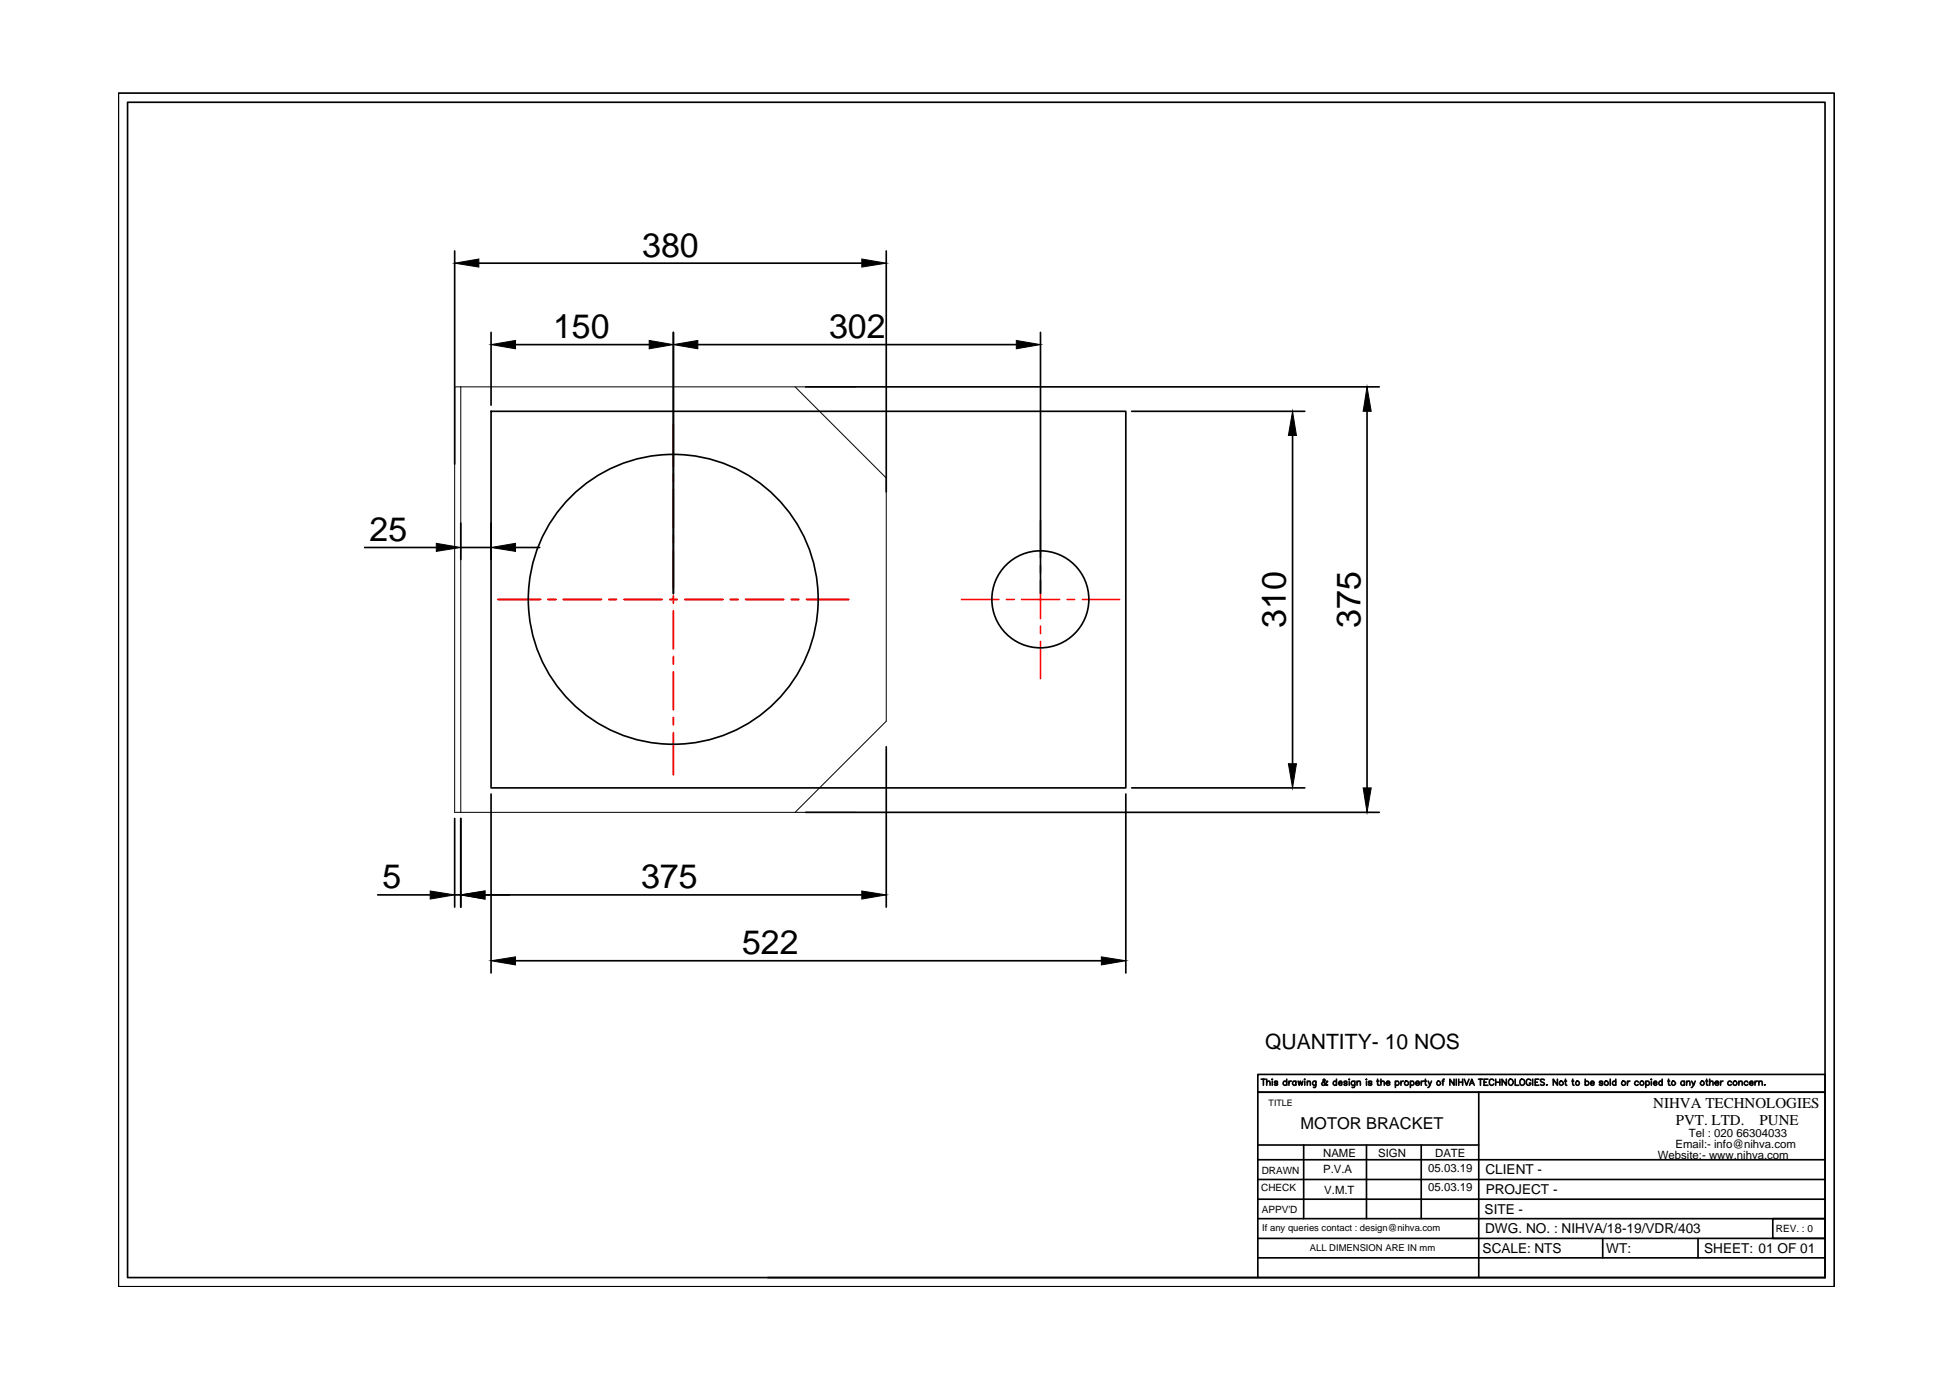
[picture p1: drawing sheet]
<svg xmlns="http://www.w3.org/2000/svg" width="297mm" height="210mm" viewBox="0 0 297 210" stroke-linecap="round" stroke-linejoin="round" font-family="sans-serif">
<!-- layer: 0 -->
<g fill="none" stroke="#000" stroke-width=".25">
<path d="M18 14.2h261.4v181.8h-261.4zM19.4 15.6h258.6v179h-258.6zM69.3 38.2v32.5M135 38.2v36.7M72.9 40.1h58.4M74.8 50.6v11.1M78.5 52.5h20.4M102.6 50.6v39.8M106.3 52.5h48.5M122.7 58.9h87.4M158.5 50.6v39.8M70.2 79.7v5.5"/>
<path d="M74.8 62.7h96.7v57.3h-96.7zM74.8 79.7v5.5M172.4 62.7h26.4M196.9 66.3v50M208.2 62.7v57.3M55.5 83.4h11M70.2 83.4h4.6M78.5 83.4h3.7M135 113.7v24.5M57.5 136.3h8M69.3 124.7v13.5M69.3 136.3h.9"/>
<path d="M70.2 124.7v13.5M73.9 136.3h57.4M74.8 120.9v27.3M122.7 123.7h87.4M171.5 120.9v27.3M172.4 120h26.4M78.5 146.3h89.3M191.6 179.7h86.4M191.6 176.7h86.4M191.6 174.4h33.7M192.1 164.4h.6M192.4 164.4v.9"/>
<path d="M193 164.9l.1-.2h.3l.1 .6M193 164.4v.9M193.8 164.4h.1M193.8 164.7v.6M194.6 164.8l-.2-.1h-.2v.2l.4 .2v.1l-.2 .1-.3-.1M196 164.8a.3 .3 0 0 0-.4 0 .3 .3 0 0 0 0 .4 .3 .3 0 0 0 .4 0M196 164.4v.9M196.3 164.7v.6M196.7 164.7a.3 .3 0 0 0-.4 .3M197.4 164.8a.28 .28 0 0 0-.4 0 .28 .28 0 0 0 0 .4 .28 .28 0 0 0 .4 0M197.4 164.7v.6M197.7 164.7l.2 .6 .2-.6 .2 .6 .2-.6"/>
<path d="M198.6 174.4v11.2M198.8 164.4v.1zM198.8 164.7v.6M199.1 164.9l.2-.2h.3v.6M199.1 164.7v.6M200.4 164.7v.8l-.1 .2-.2-.1M200.4 164.8a.28 .28 0 0 0-.4 0 .28 .28 0 0 0 0 .4 .28 .28 0 0 0 .4 0M202.2 164.8v-.1a.87 .87 0 0 1-.7 .6l-.2-.2 .5-.4v-.2l-.1-.1-.2 .1 .2 .4 .3 .4 .2-.1M203.6 164.8a.28 .28 0 0 0-.4 0 .28 .28 0 0 0 0 .4 .28 .28 0 0 0 .4 0M203.6 164.4v.9M203.9 165h.5v-.2a.28 .28 0 0 0-.4 0 .28 .28 0 0 0 0 .4 .28 .28 0 0 0 .4 0M205.2 164.8l-.2-.1h-.2v.2l.3 .2 .1 .1-.2 .1-.3-.1"/>
<path d="M205.5 164.4v.1zM205.5 164.7v.6M206.4 164.7l-.1 .8-.1 .2-.2-.1M206.4 164.8a.3 .3 0 0 0-.5 0 .3 .3 0 0 0 0 .4 .3 .3 0 0 0 .5 0M206.7 164.9l.1-.2h.4v.6M206.7 164.7v.6M208.2 164.4v.1zM208.2 164.7v.6M208.2 174.4v11.2M209 164.8l-.1-.1h-.4v.2l.4 .2 .1 .1-.3 .1-.3-.1M209.7 164.7h.4M209.8 164.4v.7l.1 .2h.2"/>
<path d="M210.4 164.9l.2-.2h.2l.1 .6M210.4 164.4v.9M211.2 165h.5a.31 .31 0 0 0-.4-.3 .31 .31 0 0 0-.2 .4 .31 .31 0 0 0 .4 .2l.2-.1M212.6 164.8a.3 .3 0 0 1 .4 0 .3 .3 0 0 1 0 .4 .3 .3 0 0 1-.4 0M212.6 164.7v1M213.4 164.7v.6M213.8 164.7h-.2l-.2 .3M214.8 164.8a.3 .3 0 0 1 .5 0 .3 .3 0 0 1 0 .4 .3 .3 0 0 1-.5 0M214.8 164.7v1M215.6 165h.6v-.1a.3 .3 0 0 0-.5-.1 .3 .3 0 0 0 0 .5 .3 .3 0 0 0 .5-.1M216.5 164.7v.6M216.5 174.4v11.2"/>
<path d="M216.9 164.7a.3 .3 0 0 0-.4 .3M217 164.7h.3M217.1 164.4v.7l.2 .2M217.6 164.7l.2 .6 .3-.6M217.8 165.3l-.3 .4M219.7 164.7h.3M220 164.4l-.2 .1v.8M221.5 164.4v.9l-.6-.9v.9M221.8 164.4v.9M222.2 164.4v.9M222.2 164.8h.6M222.8 164.4v.9"/>
<path d="M223.1 164.4l.3 .9 .4-.9M223.9 165.3l.3-.9 .4 .9M224 165h.4M225.2 164.4h.6M225.3 166.4v28.2M225.5 164.4v.9M226.1 164.8h.3M226.7 164.4h-.6v.9h.6M227.5 164.6l-.2-.2a.45 .45 0 0 0-.5 .5 .45 .45 0 0 0 .6 .4l.1-.2M227.8 164.8h.7M227.8 164.4v.9M228.5 164.4v.9"/>
<path d="M229.4 164.4v.9l-.6-.9v.9M230 164.4a.44 .44 0 0 1 .5 .4 .44 .44 0 0 1-.5 .5l-.2-.3zM230.8 164.4v.9h.6M231.6 164.5l.2-.1a.45 .45 0 0 1 .5 .5 .45 .45 0 0 1-.6 .4l-.2-.3zM233.2 164.6l-.2-.2a.45 .45 0 0 0-.5 .5 .45 .45 0 0 0 .5 .4l.2-.3h-.2M233.5 164.4v.9M233.8 164.8h.4M234.4 164.4h-.6v.9h.6M235.2 164.5l-.2-.1-.3 .1 .1 .3 .4 .3v.1l-.2 .1-.3-.1M235.6 165.3h.1zM237.2 164.4v.9l-.6-.9v.9M238.3 164.7h.3"/>
<path d="M238.5 164.4v.7l.2 .2M239.4 164.7h.3M239.6 164.4v.7l.2 .2M241.5 164.8a.3 .3 0 0 1 .4 0 .3 .3 0 0 1 0 .4 .3 .3 0 0 1-.4 0M241.5 164.4v.9M242.3 165h.5a.31 .31 0 0 0-.3-.3 .31 .31 0 0 0-.3 .4 .31 .31 0 0 0 .4 .2l.2-.1M244.1 164.8l-.1-.1h-.3v.2l.4 .2v.1l-.1 .1-.4-.1M245.3 164.4v.9M246.1 164.8a.28 .28 0 0 0-.4 0 .28 .28 0 0 0 0 .4 .28 .28 0 0 0 .4 0M246.1 164.4v.9M247.9 164.7v.6M248.3 164.7a.3 .3 0 0 0-.4 .3"/>
<path d="M249.6 164.8a.3 .3 0 0 0-.5 0 .3 .3 0 0 0 0 .4 .3 .3 0 0 0 .5 0M250.7 164.8a.3 .3 0 0 1 .4 0 .3 .3 0 0 1 0 .4 .3 .3 0 0 1-.4 0M250.7 164.7v1M251.5 164.4h.1zM251.5 164.7v.6M251.9 165h.5l-.1-.2a.28 .28 0 0 0-.4 0 .28 .28 0 0 0 .1 .4 .28 .28 0 0 0 .4 0M253.2 164.8a.28 .28 0 0 0-.4 0 .28 .28 0 0 0 0 .4 .28 .28 0 0 0 .4 0M253.2 164.4v.9M254 164.7h.3M254.2 164.4v.7v.2h.2M256.6 164.8a.3 .3 0 0 0-.5 0 .3 .3 0 0 0 0 .4 .3 .3 0 0 0 .5 0M256.6 164.7v.6"/>
<path d="M256.9 164.9l.1-.2h.4v.6M256.9 164.7v.6M257.7 164.7l.3 .6 .2-.6M258 165.3l-.4 .4M259.8 164.7h.3M260 164.4v.7l.2 .2M260.4 164.9l.2-.2h.3v.6M260.4 164.4v.9M261.2 165h.6v-.1a.3 .3 0 0 0-.5-.1 .3 .3 0 0 0 0 .5 .3 .3 0 0 0 .5-.1M262.1 164.7v.6M262.5 164.7h-.2l-.2 .3M263.7 164.8a.3 .3 0 0 0-.4 0 .3 .3 0 0 0 0 .4 .3 .3 0 0 0 .4 0"/>
<path d="M264.9 164.9l.2-.2h.2l.1 .6M264.9 164.7v.6M266.2 164.8l-.1-.1a.31 .31 0 0 0-.4 .3 .31 .31 0 0 0 .4 .3l.1-.1M266.5 165h.5v-.3a.31 .31 0 0 0-.5 .3 .31 .31 0 0 0 .5 .3v-.1M267.3 164.7v.6M267.7 164.7h-.2l-.2 .3M267.9 164.9l.2-.2h.3v.6M267.9 164.7v.6M268.8 165.3h.1zM116.9 194.6h161.1M191.6 194.6v-28.2h86.4h-86.4v-2.7h86.4v30.9M191.6 185.6h86.4"/>
<path d="M191.6 182.7h86.4M191.6 188.6h86.4M191.6 191.6h86.4M244.1 188.6v3M258.7 188.6v3M270 185.6h8v3h-8z"/>
<circle cx="102.6" cy="91.3" r="22.1"/>
<circle cx="158.5" cy="91.3" r="7.4"/>
<circle cx="214.2" cy="165" r=".32"/>
<circle cx="219.1" cy="165" r=".31"/>
<circle cx="237.8" cy="165" r=".32"/>
<circle cx="240.3" cy="165" r=".31"/>
<circle cx="244.7" cy="165" r=".32"/>
<circle cx="247.3" cy="165" r=".32"/>
<circle cx="250.1" cy="165" r=".32"/>
<circle cx="254.9" cy="165" r=".31"/>
<circle cx="259.3" cy="165" r=".31"/>
<circle cx="264.3" cy="165" r=".32"/>
</g>
<path d="M70.2 58.9v64.8M121.1 58.9l13.9 13.9v37.1l-13.9 13.8M130.3 58.9h-61v64.8h61" fill="none" stroke="#000" stroke-width=".15"/>
<g fill="#000" stroke="#000" stroke-width=".15">
<path d="M69.3 40.1l3.6-.6v1.2zM131.3 39.5l3.7 .6-3.7 .6zM74.8 52.5l3.7-.6v1.2zM98.9 51.9l3.7 .6-3.7 .6zM102.6 52.5l3.7-.6v1.2zM154.8 51.9l3.7 .6-3.7 .6zM196.9 62.7l.6 3.6h-1.2zM208.2 58.9l.7 3.8h-1.3zM66.5 82.8l3.7 .6-3.7 .6zM74.8 83.4l3.7-.6v1.2zM196.3 116.3h1.2l-.6 3.7zM65.5 135.7l3.8 .6-3.8 .6z"/>
<path d="M70.2 136.3l3.7-.6v1.2zM131.3 135.7l3.7 .6-3.7 .6zM207.6 120h1.3l-.7 3.7zM74.8 146.3l3.7-.5v1.2zM167.8 145.8l3.7 .5-3.7 .7z"/>
</g>
<g fill="none" stroke="#f00" stroke-width=".25">
<path d="M102.6 64.6v6.5M102.6 72.2v1.2M102.6 74.5v5.8M158.5 79.3v5.7M75.9 91.3h6.4M83.5 91.3h1.2M85.8 91.3h5.8M92.8 91.3h1.1M95.1 91.3h5.7M102 91.3h1.2M102.6 81.5v1.1M102.6 83.8v5.8"/>
<path d="M102.6 90.8v1.1M102.6 93v5.8M102.6 100v1.2M104.3 91.3h5.8M111.3 91.3h1.1M113.6 91.3h5.8M120.5 91.3h1.2M122.9 91.3h6.4M146.5 91.3h5.6M153.3 91.3h1.2M155.6 91.3h5.8M158.5 86.1v1.2"/>
<path d="M158.5 88.4v5.8M158.5 95.4v1.1M158.5 97.7v5.7M162.6 91.3h1.1M164.9 91.3h5.7M102.6 102.3v5.8M102.6 109.3v1.1M102.6 111.6v6.4"/>
</g>
<g font-size="5.2">
<text x="97.8" y="39.1">380</text>
<text x="84.2" y="51.5">150</text>
<text x="126.3" y="51.5">302</text>
<text x="56.3" y="82.4">25</text>
<text x="195.9" y="95.6" transform="rotate(-90 195.9 95.6)">310</text>
<text x="207.3" y="95.6" transform="rotate(-90 207.3 95.6)">375</text>
<text x="58.3" y="135.3">5</text>
<text x="97.7" y="135.3">375</text>
<text x="113" y="145.4">522</text>
</g>
<text font-size="3.2" x="192.7" y="159.8">QUANTITY- 10 NOS</text>
<text font-size="2.5" x="198.1" y="172">MOTOR BRACKET</text>
<g font-size="2.3">
<text x="251.8" y="168.8">NIHVA TECHNOLOGIES</text>
<text x="255.3" y="171.4">PVT. LTD.</text>
<text x="268" y="171.4">PUNE</text>
</g>
<g font-size="2.1">
<text x="226.3" y="178.9">CLIENT -</text>
<text x="226.1" y="184.9">SITE -</text>
<text x="226.3" y="181.9">PROJECT -</text>
<text x="225.8" y="190.8">SCALE: NTS</text>
<text x="226.2" y="187.8">DWG. NO. : NIHVA/18-19/VDR/403</text>
<text x="244.7" y="190.8">WT:</text>
<text x="259.6" y="190.8">SHEET: 01 OF 01</text>
</g>
<g font-size="1.7">
<text x="257.3" y="173.1">Tel : 020 66304033</text>
<text x="201.5" y="178.6">P.V.A</text>
<text x="201.5" y="176.2">NAME</text>
<text x="209.9" y="176.2">SIGN</text>
<text x="217.6" y="178.5">05.03.19</text>
<text x="218.6" y="176.2">DATE</text>
<text x="252.5" y="176.5">Website:- www.nihva.com</text>
<text x="255.2" y="174.8">Email:- info@nihva.com</text>
<text x="201.7" y="181.8">V.M.T</text>
<text x="217.6" y="181.5">05.03.19</text>
</g>
<g font-size="1.5">
<text x="192.2" y="178.8">DRAWN</text>
<text x="192.1" y="181.4">CHECK</text>
<text x="192.2" y="184.8">APPV'D</text>
<text x="270.5" y="187.6">REV. : 0</text>
</g>
<g font-size="1.4">
<text x="193.3" y="168.4">TITLE</text>
<text x="192.3" y="187.6">If any queries contact : design@nihva.com</text>
<text x="199.5" y="190.6">ALL DIMENSION ARE IN mm</text>
</g>
</svg>
